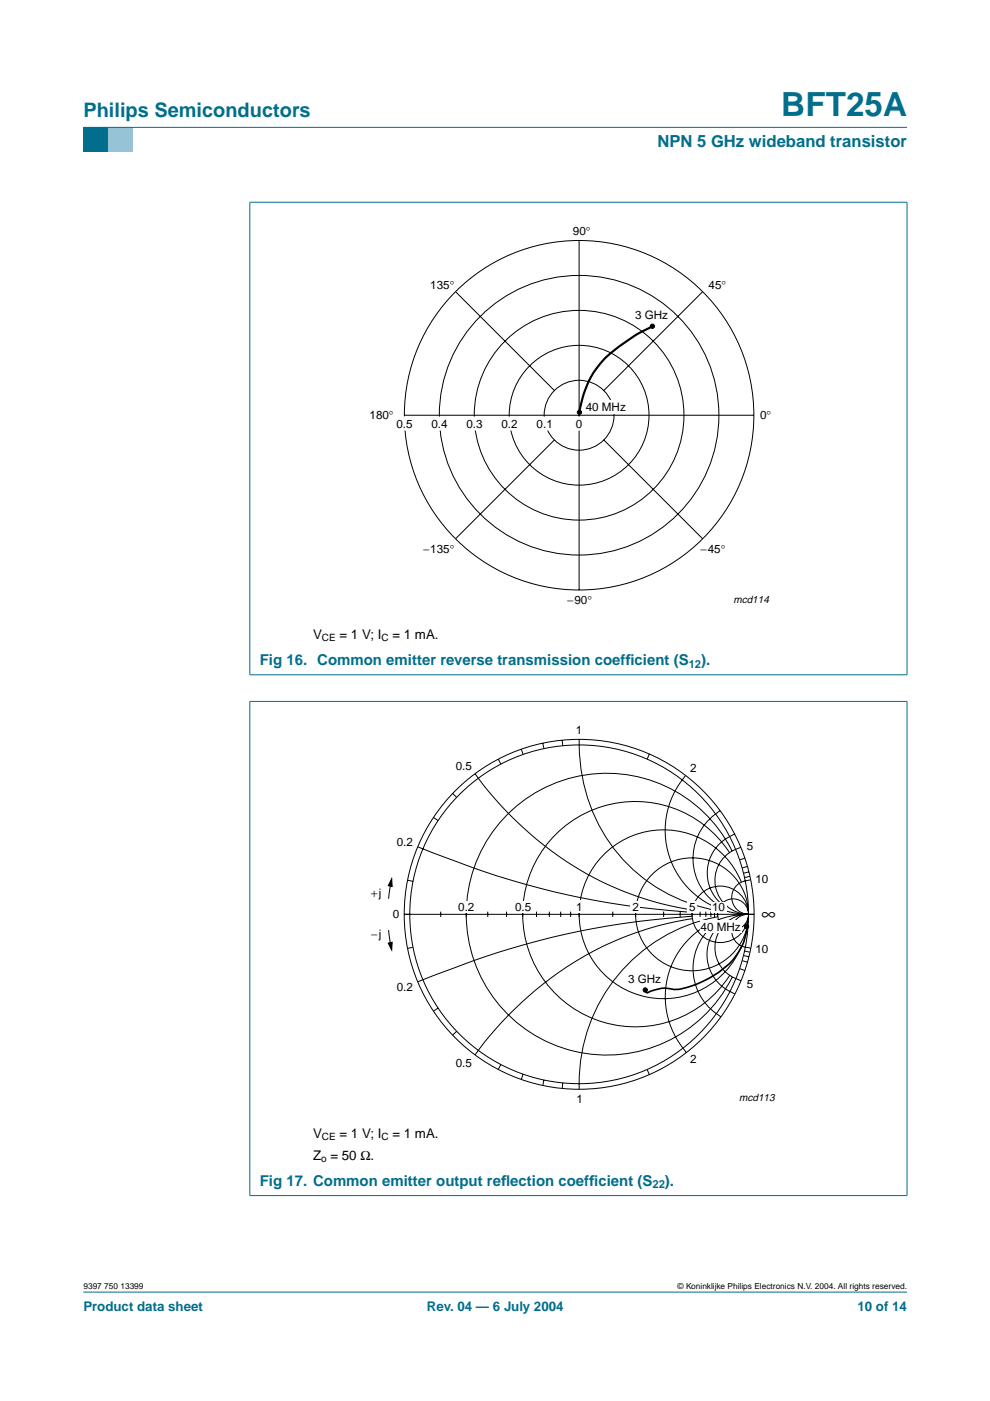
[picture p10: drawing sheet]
<svg xmlns="http://www.w3.org/2000/svg" width="210mm" height="297mm" viewBox="0 0 210 297" stroke-linecap="round" stroke-linejoin="round" font-family="sans-serif">
<path d="M17.7 273.9h174.6z" fill="#006e8c" stroke="#006e8c" stroke-width=".21"/>
<path d="M17.7 27h5.3v5.3h-5.3z" fill-rule="evenodd" fill="#006e8c"/>
<path d="M23 27h5.3v5.3h-5.3z" fill-rule="evenodd" fill="#96c4d6"/>
<g fill="#006e8c" stroke="#006e8c" stroke-width=".21">
<path d="M17.7 27h174.6z"/>
<path d="M53 42.9v100.1z"/>
<path d="M192.3 42.9v100.1z"/>
<path d="M52.9 42.9h139.5z"/>
<path d="M52.9 143.1h139.5z"/>
<path d="M53 148.8v104.6z"/>
<path d="M192.3 148.8v104.6z"/>
<path d="M52.9 148.7h139.5z"/>
<path d="M52.9 253.5h139.5z"/>
</g>
<path d="M55.6 47.1h134.1v81.9h-134.1z" fill="none" stroke="#fff" stroke-width=".21"/>
<g fill="none" stroke="#000" stroke-width=".21">
<path d="M122.8 51v74.1M96.6 61.9l21 20.9M148.9 61.9l-20.8 20.9M85.7 88h74.1M117.5 93.3l-20.9 20.9M128 93.3l21 20.9"/>
<circle cx="122.8" cy="88" r="37.1"/>
<circle cx="122.8" cy="88" r="7.4"/>
<circle cx="122.8" cy="88" r="14.8"/>
<circle cx="122.8" cy="88" r="22.2"/>
<circle cx="122.8" cy="88" r="29.6"/>
</g>
<g fill="#fff" stroke="#fff" stroke-width=".21">
<path d="M120.6 88.4h4v2.8h-4z"/>
<path d="M83.7 88.4h4.1v2.8h-4.1z"/>
<path d="M91 88.4h4.2v2.8h-4.2z"/>
<path d="M98.5 88.4h4.2v2.8h-4.2z"/>
<path d="M105.9 88.4h4.2v2.8h-4.2z"/>
<path d="M113.3 88.4h4.1v2.8h-4.1z"/>
</g>
<circle cx="138.3" cy="69.2" r=".46" fill="#000" stroke="#000" stroke-width=".21"/>
<path d="M123.8 84.8h8.8v2.9h-8.8z" fill="#fff"/>
<g fill="#000" stroke="#000" stroke-width=".21">
<path d="M82.3 200l.8-.2-.1 1.6zM83 186.3l.1 1.7-.8-.2z"/>
<circle cx="122.9" cy="87.4" r=".46"/>
</g>
<path d="M138.3 69.2a37.3 37.3 0 0 0-10.9 7.8 20.9 20.9 0 0 0-4.6 10.2" fill="none" stroke="#000" stroke-width=".46"/>
<path d="M55.6 152.9h134.1v81.9h-134.1z" fill="none" stroke="#fff" stroke-width=".21"/>
<g fill="none" stroke="#000" stroke-width=".21">
<path d="M110.5 158.9l.4 1.1M115.1 157.6l.2 1.1M119.2 156.9l.1 1.2M122.8 156.8a35.3 35.3 0 0 0 23 34.6l4.3 1.3 2.3 .4M137.7 159.9l-.5 1M88.6 179.6l15.6 5.7 7.2 2.2 6.6 1.7 6.4 1.4 7.4 1.2 6.2 .8 8.7 .8M91.9 173.3l1 .7M96 168.2l.8 .8M100.7 164.1l2.7 3.5 3.6 4 3.3 3.3 4 3.5a67.1 67.1 0 0 0 32.4 14.5M105.7 161l.5 1M145.4 164.4a17.8 17.8 0 0 0-2.8 19 17.8 17.8 0 0 0 16.1 10.4M152.7 171.9a11.8 11.8 0 0 0-.1 20.2"/>
<path d="M155.8 176.8a8.7 8.7 0 0 0-2.8 14.9M157.1 179.6a7.2 7.2 0 0 0-5.5 7.8 7.2 7.2 0 0 0 7 6.4M82.4 197.2l.6 4M82.8 200l.2 1.4M83 186.6l-.6 3.9M83 186.3l-.2 1.5M85.7 193.9h74.2M86.4 186.6l1.1 .2M93.4 193.3v1.1M98.9 193.3v1.1M103.4 193.3v1.1M107.4 193.3v1.1"/>
<path d="M110.8 193.3v1.1M113.8 193.3v1.1M116.5 193.3v1.1M118.9 193.3v1.1M121 193.3v1.1M122.8 193.3v1.1M129.9 193.3v1.1M134.8 193.3v1.1M140.7 193.3v1.1M144.2 193.3v1.1M146.7 194.3l-8.7 .8-6.2 .8-7.4 1.2-6.4 1.4-6.6 1.7-7.2 2.2-15.6 5.8M146.7 193.3v1.1"/>
<path d="M146.7 194.8l-4.3 .8-3.8 .9-4 1.3-3.8 1.5a73.3 73.3 0 0 0-29.4 23.4M148.4 193.3v1.1M149.7 193.3v1.1M150.7 193.3v1.1M151.5 193.3v1.1M152.1 194.4a35.8 35.8 0 0 0-29.3 35.2M152.2 193.3v1.1M152.5 195.4a11.8 11.8 0 0 0 .3 20.2M152.8 195.9a8.8 8.8 0 0 0 3 14.8M154.7 180.8a23.9 23.9 0 0 0-35.7-5 23.9 23.9 0 0 0 .1 36 23.9 23.9 0 0 0 35.6-5M155.2 180.4a29.8 29.8 0 0 0-44.7-10.2 29.8 29.8 0 0 0-1.7 45.8 29.8 29.8 0 0 0 45.3-6.8l1.2-2.1M157.2 187a17.9 17.9 0 0 0-27.4-7.4 17.9 17.9 0 0 0 0 28.4 17.9 17.9 0 0 0 27.4-7.4"/>
<path d="M157.9 182l-1.1 .3M158.3 193.9a17.6 17.6 0 0 0-15.8 10.5 17.6 17.6 0 0 0 3 18.7M158.5 183.7l-1.1 .3M158.5 193.9a7.1 7.1 0 0 0-6.9 6.4 7.1 7.1 0 0 0 5.5 7.6M158.5 193.9a3.5 3.5 0 0 0-3.3 3.2 3.5 3.5 0 0 0 2.9 3.7l1.1 .2M158.8 184.9l-1.2 .2M159 185.8l-1.1 .3M159.1 186.5a4 4 0 0 0-3.8 2.7 3.6 3.6 0 0 0 3.3 4.6M87.5 200.9l-1.1 .2M92.9 213.7l-1 .7M96.8 218.7l-.8 .8M156.9 205.4l1 .4"/>
<path d="M157.4 203.7l1.1 .3M157.7 202.6l1.1 .3M157.9 201.6l1.1 .3M101.4 222.7l-.7 .9M106.2 225.7l-.5 1M110.9 227.7l-.4 1.1M115.3 229l-.2 1.1M119.3 229.6l-.1 1.2M122.8 229.6v1.3M137.2 226.8l.5 1.1"/>
<circle cx="122.8" cy="193.9" r="37.1"/>
<circle cx="122.8" cy="193.9" r="35.9"/>
<circle cx="146.7" cy="193.9" r="12"/>
<circle cx="152.7" cy="193.9" r="6"/>
<circle cx="155.4" cy="193.9" r="3.3"/>
</g>
<g fill="#fff">
<path d="M145.7 191h2.1v2.5h-2.1z"/>
<path d="M108.8 191h4.2v2.5h-4.2z"/>
<path d="M96.7 191h4.2v2.5h-4.2z"/>
<path d="M133.7 191h2.1v2.5h-2.1z"/>
<path d="M121.4 190.8h2.8v2.7h-2.8z"/>
<path d="M150.8 191.2h3.2v2.3h-3.2z"/>
</g>
<g fill="#000" stroke="#000" stroke-width=".21">
<circle cx="158.3" cy="196.4" r=".46"/>
<circle cx="136.8" cy="209.9" r=".46"/>
</g>
<path d="M158.5 196.4a14 14 0 0 1-7.6 10.7 18.5 18.5 0 0 1-8 2.7 8.8 8.8 0 0 0-5.7 .7l-.4-.4" fill="none" stroke="#000" stroke-width=".35"/>
<path d="M148.3 195.1h8.9v2.6h-8.9z" fill="#fff"/>
<text font-size="7.1" fill="#006e8c" x="165.7" y="24.7">BFT25A</text>
<text font-size="4.2" fill="#006e8c" x="17.7" y="24.9">Philips Semiconductors</text>
<text font-size="4.2" x="161.5" y="195">∞</text>
<text font-size="3.5" fill="#006e8c" x="139.4" y="31.1">NPN 5 GHz wideband transistor</text>
<g font-size="3.2" fill="#006e8c">
<text x="55.1" y="141">Fig 16. Common emitter reverse transmission coeff</text>
<text x="132.6" y="141">icient (S</text>
<text x="148.7" y="141">).</text>
<text x="55.1" y="251.4">Fig 17. Common emitter output ref</text>
<text x="106.2" y="251.4">lection coeff</text>
<text x="124.9" y="251.4">icient (S</text>
<text x="141" y="251.4">).</text>
</g>
<g font-size="2.8">
<text x="66.4" y="135.4">V</text>
<text x="72" y="135.4">= 1 V; I</text>
<text x="83.2" y="135.4">= 1 mA.</text>
<text x="66.4" y="241.3">V</text>
<text x="66.4" y="245.8">Z = 50 Ω.</text>
<text x="72" y="241.3">= 1 V; I</text>
<text x="83.2" y="241.3">= 1 mA.</text>
</g>
<g font-size="2.8" fill="#006e8c">
<text x="17.7" y="278">Product data sheet</text>
<text x="90.5" y="278">Rev. 04 — 6 July 2004</text>
<text x="181.8" y="278">10 of 14</text>
</g>
<g font-size="2.5">
<text x="121.5" y="49.9">90°</text>
<text x="91.2" y="61.2">135°</text>
<text x="150.2" y="61.2">45°</text>
<text x="134.7" y="67.6">3 GHz</text>
<text x="78.4" y="88.9">180°</text>
<text x="124.2" y="87.2">40 MHz</text>
<text x="161.2" y="88.9">0°</text>
<text x="84.1" y="90.7">0.5</text>
<text x="91.5" y="90.7">0.4</text>
<text x="98.9" y="90.7">0.3</text>
<text x="106.3" y="90.7">0.2</text>
<text x="113.8" y="90.7">0.1</text>
<text x="122.1" y="90.7">0</text>
<text x="89.7" y="117.3">−135°</text>
<text x="148.5" y="117.3">−45°</text>
<text x="120.3" y="128.1">−90°</text>
<text x="122.1" y="155.7">1</text>
<text x="96.6" y="163.2">0.5</text>
<text x="146.3" y="163.7">2</text>
<text x="84.1" y="179.4">0.2</text>
<text x="158.4" y="180.2">5</text>
<text x="78.7" y="190.2">+j</text>
<text x="160.2" y="187.3">10</text>
<text x="83.3" y="194.7">0</text>
<text x="97.2" y="193.1">0.2</text>
<text x="109.2" y="193.1">0.5</text>
<text x="122.2" y="193.1">1</text>
<text x="134.1" y="193.1">2</text>
<text x="146.1" y="193.1">5</text>
<text x="148.5" y="197.3">40 MHz</text>
<text x="151" y="193.2">10</text>
<text x="78.7" y="198.8">−j</text>
<text x="160.2" y="202.1">10</text>
<text x="133.2" y="208.5">3 GHz</text>
<text x="158.4" y="209.4">5</text>
<text x="84.1" y="210.2">0.2</text>
<text x="96.6" y="226.2">0.5</text>
<text x="146.3" y="225.5">2</text>
<text x="122.2" y="233.9">1</text>
</g>
<g font-size="2.4" fill="#006e8c">
<text x="146" y="141.5">12</text>
<text x="138.3" y="251.9">22</text>
</g>
<g font-size="2.2">
<text x="155.5" y="127.9">mcd114</text>
<text x="156.7" y="233.5">mcd113</text>
</g>
<g font-size="2.1">
<text x="68.3" y="135.9">CE</text>
<text x="80.9" y="135.9">C</text>
<text x="68.3" y="241.8">CE</text>
<text x="80.9" y="241.8">C</text>
<text x="68.1" y="246.4">o</text>
</g>
<g font-size="1.8">
<text x="17.7" y="273.4">9397 750 13399</text>
<text x="143.7" y="273.4">© Koninklijke Philips Electronics N.V. 2004. All rights reserved.</text>
</g>
</svg>
